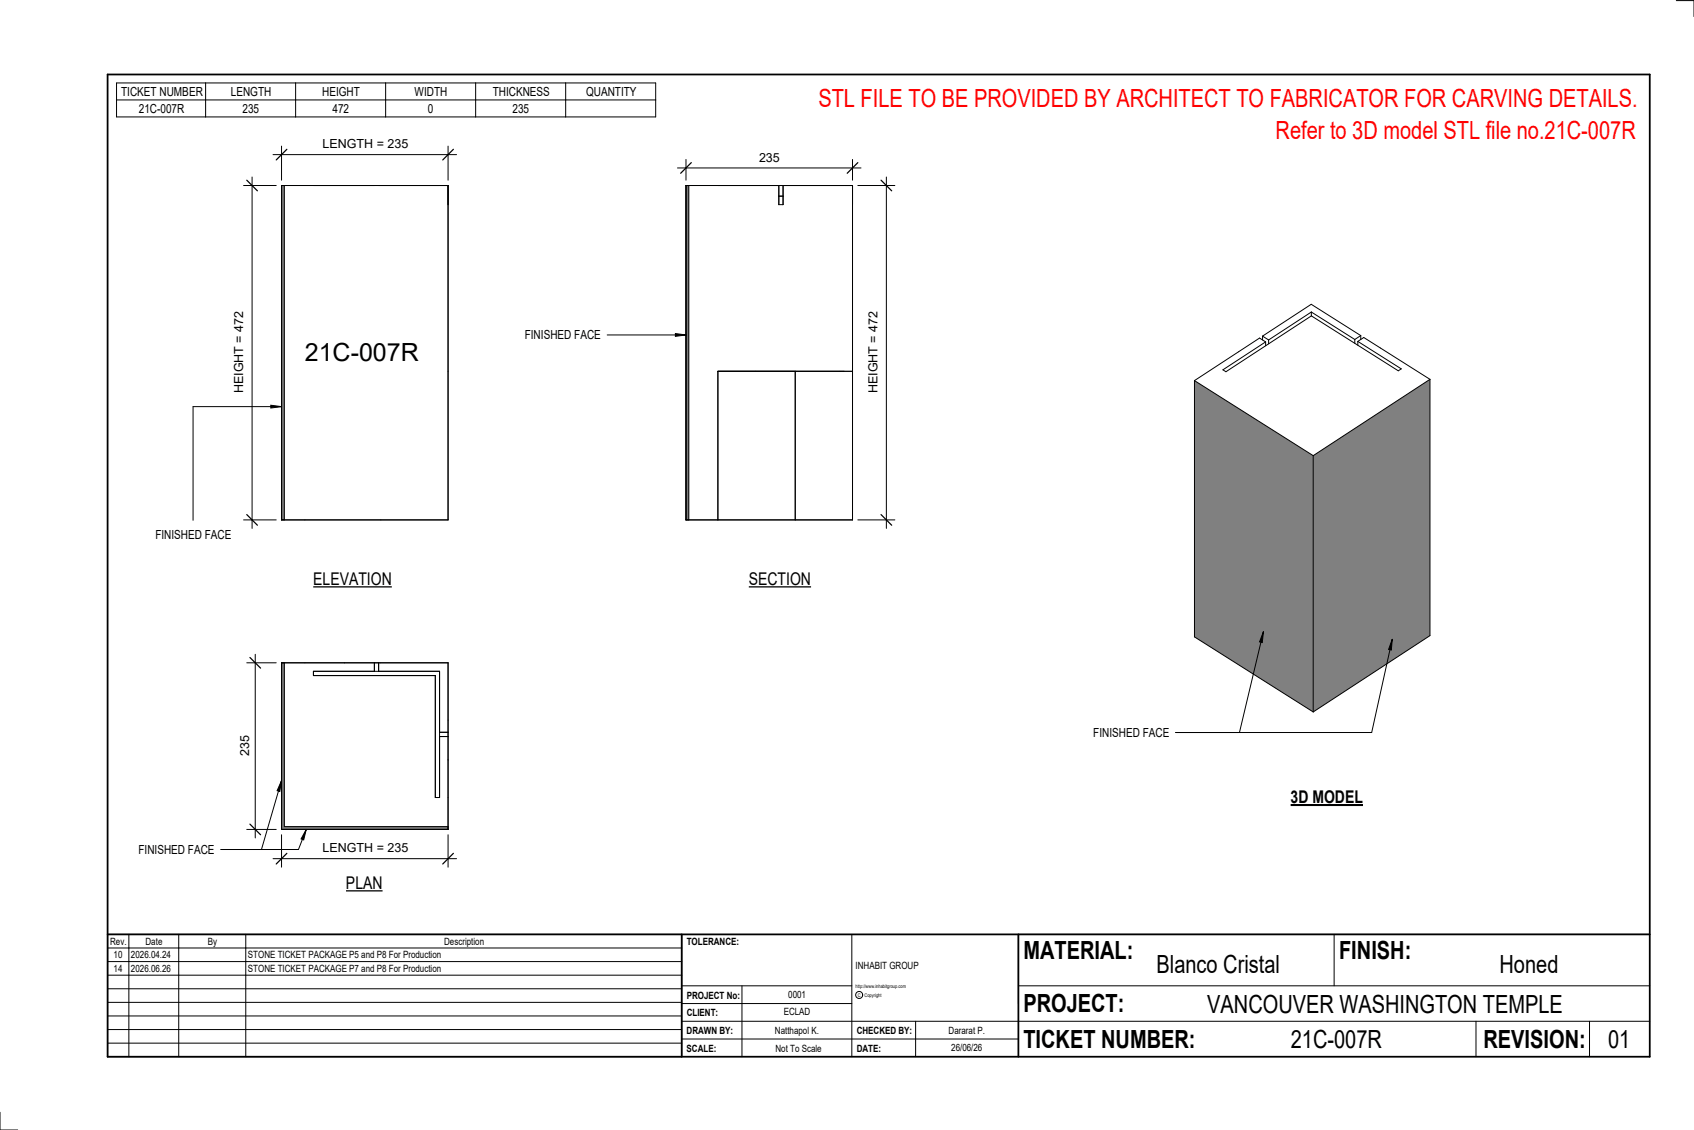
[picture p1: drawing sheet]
<svg xmlns="http://www.w3.org/2000/svg" width="914mm" height="610mm" viewBox="0 0 914 610" stroke-linecap="round" stroke-linejoin="round" font-family="sans-serif">
<g fill="#808080">
<path d="M645 205l64 41v138l-64-40z"/>
<path d="M709 246l63-41v138l-63 41z"/>
</g>
<g fill="none" stroke="#000" stroke-width=".54">
<path d="M708 168l23 15M708 168l-23 15M708 168v2M708 170l47 30 1-1-23-15M708 170l-46 31-2-1 23-16M682 181v2M682 181l3 2M683 184l-3-2-35 23M683 184v3M685 183v2M731 183v2M733 184l3-2 36 23"/>
<path d="M733 184v2M735 181l-27-17-26 17M735 181v2M735 181l-4 2M645 205l64 41M645 205v139l64 40M772 205l-63 41M772 205v138l-63 41M709 246v138"/>
</g>
<path d="M370 100h2v180h-2z" fill="#7c7c7c"/>
<path d="M370 100h90v180h-90zM372 100v180M420 100v10h3v-10M420 106h3M429 200v80M460 200h-72v80" fill="none" stroke="#000" stroke-width=".54"/>
<path d="M152 100h2v180h-2z" fill="#7c7c7c"/>
<path d="M152 100h90v180h-90zM154 100v180" fill="none" stroke="#000" stroke-width=".54"/>
<path d="M152 358h2v88h88v1h-90z" fill="#7c7c7c"/>
<path d="M366 91h99M370 86v11M460 86v11M152 358h90v89h-90zM154 358v88h88M202 358v4M204 358v4M169 362h68v68h-2v-66h-66zM237 397h5M237 395h5" fill="none" stroke="#000" stroke-width=".54"/>
<path d="M373 88l-6 5M463 88l-6 5" fill="none" stroke="#000" stroke-width=".67"/>
<path d="M410 81h11v8h-11z" fill="#fff"/>
<path d="M478 95v190M463 100h20M463 280h20" fill="none" stroke="#000" stroke-width=".54"/>
<path d="M476 97l5 6M476 278l5 5" fill="none" stroke="#000" stroke-width=".67"/>
<g fill="#fff">
<path d="M468 168h7v44h-7z"/>
<path d="M165 183h62v15h-62z"/>
</g>
<path d="M136 95v190M131 100h18M131 280h18" fill="none" stroke="#000" stroke-width=".54"/>
<path d="M133 97l6 6M133 278l6 5" fill="none" stroke="#000" stroke-width=".67"/>
<path d="M125 168h8v44h-8z" fill="#fff"/>
<path d="M152 79v18M242 79v18M147 83h99" fill="none" stroke="#000" stroke-width=".54"/>
<path d="M155 81l-6 5M245 81l-6 5" fill="none" stroke="#000" stroke-width=".67"/>
<path d="M174 74h46v8h-46z" fill="#fff"/>
<path d="M152 450v18M242 450v18M147 463h99" fill="none" stroke="#000" stroke-width=".54"/>
<path d="M155 460l-6 6M245 460l-6 6" fill="none" stroke="#000" stroke-width=".67"/>
<path d="M174 454h46v7h-46z" fill="#fff"/>
<path d="M133 358h16M138 353v99M133 447h16" fill="none" stroke="#000" stroke-width=".54"/>
<path d="M135 355l6 5M135 445l6 5" fill="none" stroke="#000" stroke-width=".67"/>
<path d="M128 397h8v11h-8z" fill="#fff"/>
<g fill="none" stroke="#000" stroke-width=".54">
<path d="M905 0h9v9M460 504v66M720 504v28M891 504h-341v37M368 532h92M401 532v38M550 532h341M368 551h523M368 541h92M494 551v19M797 551v19M858 551v19"/>
<path d="M368 561h182M0 600v10h10"/>
<circle cx="464" cy="537" r="1.9"/>
</g>
<path d="M58 40h833v530h-833zM58 504h833M368 504v66M550 504v66" fill="none" stroke="#000" stroke-width=".96"/>
<g fill="#fff">
<path d="M652 534h192v15h-192z"/>
<path d="M513 562h17v6h-17z"/>
<path d="M425 533h10v6h-10z"/>
<path d="M423 543h15v6h-15z"/>
<path d="M418 553h24v6h-24z"/>
<path d="M624 513h68v15h-68z"/>
<path d="M809 513h33v15h-33z"/>
<path d="M512 553h20v6h-20z"/>
<path d="M697 553h49v15h-49z"/>
<path d="M442 45h443v16h-443z"/>
<path d="M868 553h12v15h-12z"/>
<path d="M61 512h5v6h-5z"/>
<path d="M61 520h5v6h-5z"/>
</g>
<path d="M58 504h310v66h-310zM58 519h310M58 511h310M70 504v66M96 504v66M133 504v66M58 533h310M58 526h310M58 555h310M58 548h310M58 541h310M58 563h310" fill="none" stroke="#000" stroke-width=".54"/>
<path d="M169 307h43v11h-43z" fill="#fff"/>
<path d="M169 317h43" fill="none" stroke="#000" stroke-width=".69" stroke-linecap="butt"/>
<path d="M187 471h20v11h-20z" fill="#fff"/>
<path d="M187 481h20" fill="none" stroke="#000" stroke-width=".69" stroke-linecap="butt"/>
<path d="M697 424h39v12h-39z" fill="#fff"/>
<path d="M697 434h39" fill="none" stroke="#000" stroke-width="1.1" stroke-linecap="butt"/>
<path d="M689 63h196v15h-196z" fill="#fff"/>
<path d="M365 180l5 1h-5z" fill="#000"/>
<path d="M365 180l5 1h-5zM328 181h42" fill="none" stroke="#000" stroke-width=".54"/>
<path d="M283 177h41v8h-41z" fill="#fff"/>
<path d="M682 341l-1 6-1-1zM682 341l-13 54M752 345l-1 6-1-1zM752 345l-12 50h-105" fill="none" stroke="#000" stroke-width=".54"/>
<path d="M682 341l-1 6-1-1zM752 345l-1 6-1-1z" fill="#000"/>
<path d="M590 391h41v8h-41z" fill="#fff"/>
<path d="M146 219h6l-6 1z" fill="#000"/>
<path d="M146 219h6l-6 1zM152 219h-48v62" fill="none" stroke="#000" stroke-width=".54"/>
<g fill="#fff">
<path d="M84 285h40v7h-40z"/>
<path d="M404 307h34v11h-34z"/>
</g>
<path d="M404 317h34" fill="none" stroke="#000" stroke-width=".69" stroke-linecap="butt"/>
<path d="M63 45h291v18h-291zM63 54h291M111 45v18M160 45v18M208 45v18M257 45v18M305 45v18M152 421l-1 6h-1zM152 421l-11 37M165 447l-1 6h-1zM165 447l-4 11h-42" fill="none" stroke="#000" stroke-width=".54"/>
<path d="M152 421l-1 6h-1zM165 447l-1 6h-1z" fill="#000"/>
<path d="M75 455h40v7h-40z" fill="#fff"/>
<g font-size="13.5" fill="#f00">
<text x="442" y="58">STL FILE TO BE PROVIDED BY ARCHITECT TO FABRICATOR FOR CARVING DETAILS.</text>
<text x="689" y="75">Refer to 3D model STL file no.21C-007R</text>
</g>
<g font-size="13.5">
<text x="165" y="195">21C-007R</text>
<text x="552" y="517">MATERIAL:</text>
<text x="723" y="517">FINISH:</text>
<text x="624" y="525">Blanco Cristal</text>
<text x="809" y="525">Honed</text>
<text x="552" y="546">PROJECT:</text>
<text x="652" y="546">VANCOUVER WASHINGTON TEMPLE</text>
<text x="552" y="565">TICKET NUMBER:</text>
<text x="697" y="565">21C-007R</text>
<text x="801" y="565">REVISION:</text>
<text x="868" y="565">01</text>
</g>
<g font-size="9.4">
<text x="169" y="316">ELEVATION</text>
<text x="404" y="316">SECTION</text>
<text x="697" y="433">3D MODEL</text>
<text x="187" y="480">PLAN</text>
</g>
<g font-size="6.7">
<text x="65" y="52">TICKET NUMBER</text>
<text x="125" y="52">LENGTH</text>
<text x="174" y="52">HEIGHT</text>
<text x="224" y="52">WIDTH</text>
<text x="266" y="52">THICKNESS</text>
<text x="316" y="52">QUANTITY</text>
<text x="75" y="61">21C-007R</text>
<text x="131" y="61">235</text>
<text x="179" y="61">472</text>
<text x="231" y="61">0</text>
<text x="277" y="61">235</text>
<text x="174" y="80">LENGTH = 235</text>
<text x="410" y="87">235</text>
<text x="283" y="183">FINISHED FACE</text>
<text x="131" y="212" transform="rotate(-90 131 212)">HEIGHT = 472</text>
<text x="474" y="212" transform="rotate(-90 474 212)">HEIGHT = 472</text>
<text x="84" y="291">FINISHED FACE</text>
<text x="590" y="398">FINISHED FACE</text>
<text x="134" y="408" transform="rotate(-90 134 408)">235</text>
<text x="75" y="461">FINISHED FACE</text>
<text x="174" y="460">LENGTH = 235</text>
</g>
<g font-size="5.4">
<text x="59" y="510">Rev.</text>
<text x="79" y="510">Date</text>
<text x="112" y="510">By</text>
<text x="240" y="510">Description</text>
<text x="371" y="510">TOLERANCE:</text>
<text x="61" y="517">10</text>
<text x="71" y="517">2026.04.24</text>
<text x="134" y="517">STONE TICKET PACKAGE P5 and P8 For Production</text>
<text x="61" y="525">14</text>
<text x="71" y="524">2026.06.26</text>
<text x="134" y="524">STONE TICKET PACKAGE P7 and P8 For Production</text>
<text x="462" y="523">INHABIT GROUP</text>
<text x="371" y="539">PROJECT No:</text>
<text x="425" y="538">0001</text>
<text x="371" y="548">CLIENT:</text>
<text x="423" y="548">ECLAD</text>
<text x="371" y="558">DRAWN BY:</text>
<text x="418" y="558">Natthapol K.</text>
<text x="462" y="558">CHECKED BY:</text>
<text x="512" y="558">Dararat P.</text>
<text x="371" y="567">SCALE:</text>
<text x="419" y="567">Not To Scale</text>
<text x="462" y="567">DATE:</text>
<text x="513" y="567">26/06/26</text>
</g>
<g font-size="2.7">
<text x="462" y="533">http://www.inhabitgroup.com</text>
<text x="463" y="538">C</text>
<text x="467" y="538">Copyright</text>
</g>
</svg>
